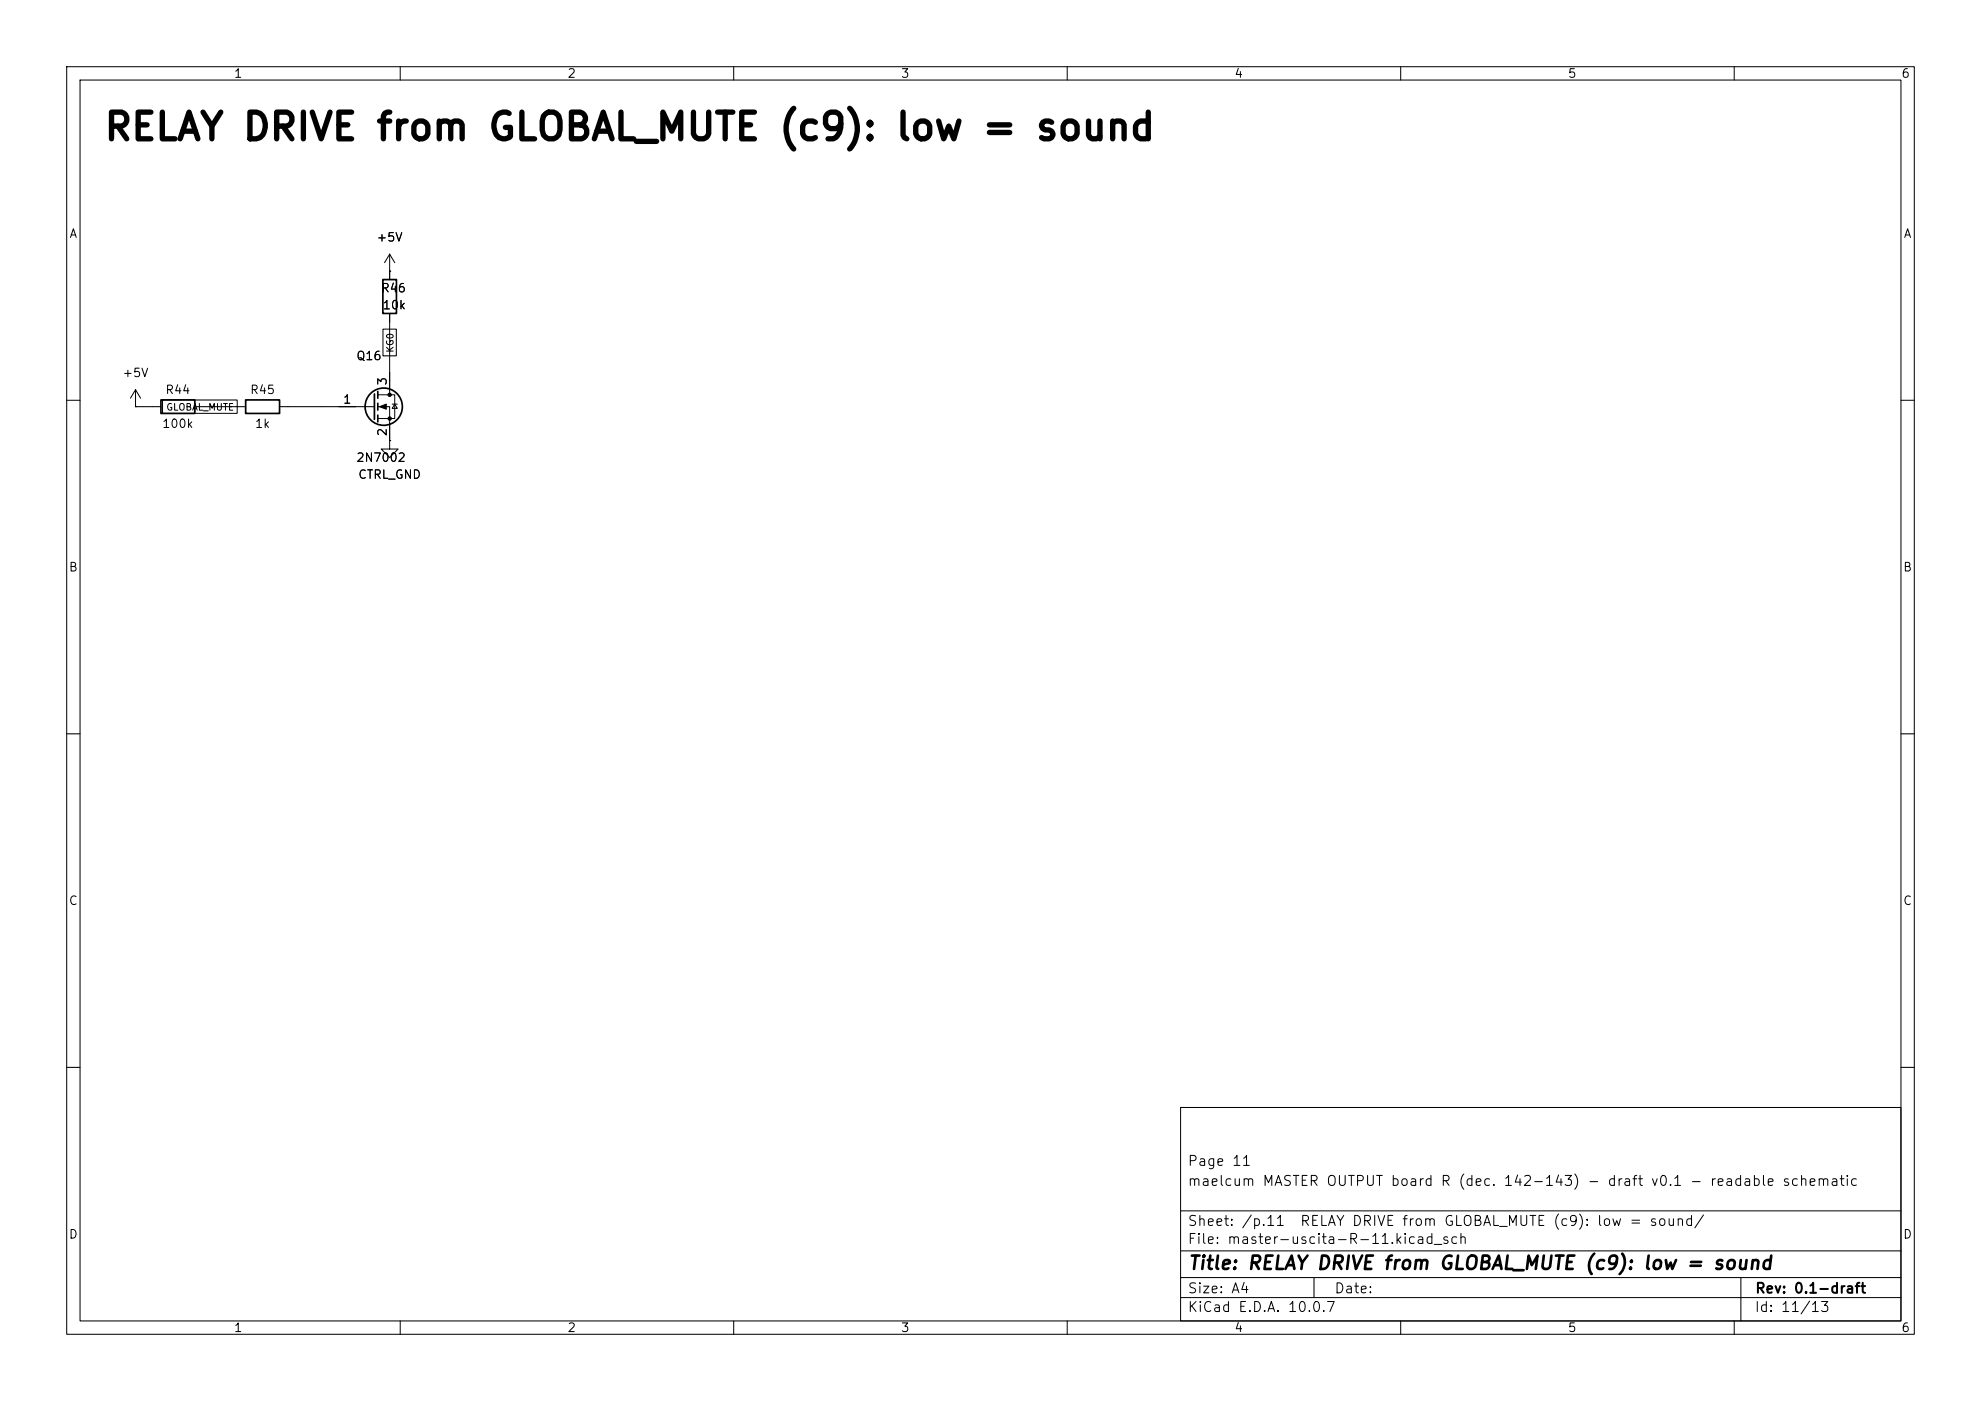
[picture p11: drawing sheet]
(kicad_sch
 (version 20260101)
 (generator "eeschema")
 (generator_version "10.0")
 (paper "A4")
 (title_block
  (title "RELAY DRIVE from GLOBAL_MUTE (c9): low = sound")
  (rev "0.1-draft")
  (comment 1 "maelcum MASTER OUTPUT board R (dec. 142-143) - draft v0.1 - readable schematic")
  (comment 2 "Page 11"))
 (lib_symbols
  (symbol
   "Transistor_FET:2N7002"
   (pin_names
    (offset 0) (hide yes)) (exclude_from_sim no) (in_bom yes) (on_board yes)
   (in_pos_files yes)
   (duplicate_pin_numbers_are_jumpers no)
   (property
    "Reference"
    "Q" (at 5.08 1.905 0) (show_name no) (do_not_autoplace no) (effects (font (size 1.27 1.27)) (justify left)))
   (property
    "Value"
    "2N7002" (at 5.08 0 0) (show_name no) (do_not_autoplace no) (effects (font (size 1.27 1.27)) (justify left)))
   (property
    "Footprint"
    "Package_TO_SOT_SMD:SOT-23" (at 5.08 -1.905 0) (show_name no) (do_not_autoplace no) (hide yes) (effects (font (size 1.27 1.27)
    (italic yes)) (justify left)))
   (property
    "Datasheet"
    "https://www.onsemi.com/pub/Collateral/NDS7002A-D.PDF" (at 5.08 -3.81 0) (show_name no) (do_not_autoplace no) (hide yes) (effects (font (size 1.27 1.27)) (justify left)))
   (property
    "Description"
    "0.115A Id, 60V Vds, N-Channel MOSFET, SOT-23" (at 0 0 0) (show_name no) (do_not_autoplace no) (hide yes) (effects (font (size 1.27 1.27))))
   (property
    "ki_keywords"
    "N-Channel Switching MOSFET" (at 0 0 0) (show_name no) (do_not_autoplace no) (hide yes) (effects (font (size 1.27 1.27))))
   (symbol
    "2N7002_0_1"
    (polyline (pts (xy 0.254 1.905) (xy 0.254 -1.905)) (stroke (width 0.254) (type default)) (fill (type none)))
    (polyline (pts (xy 0.254 0) (xy -2.54 0)) (stroke (width 0) (type default)) (fill (type none)))
    (polyline (pts (xy 0.762 2.286) (xy 0.762 1.27)) (stroke (width 0.254) (type default)) (fill (type none)))
    (polyline (pts (xy 0.762 0.508) (xy 0.762 -0.508)) (stroke (width 0.254) (type default)) (fill (type none)))
    (polyline (pts (xy 0.762 -1.27) (xy 0.762 -2.286)) (stroke (width 0.254) (type default)) (fill (type none)))
    (polyline (pts (xy 0.762 -1.778) (xy 3.302 -1.778) (xy 3.302 1.778) (xy 0.762 1.778)) (stroke (width 0) (type default)) (fill (type none)))
    (polyline (pts (xy 1.016 0) (xy 2.032 0.381) (xy 2.032 -0.381) (xy 1.016 0)) (stroke (width 0) (type default)) (fill (type outline)))
    (circle (center 1.651 0) (radius 2.794) (stroke (width 0.254) (type default)) (fill (type none)))
    (polyline (pts (xy 2.54 2.54) (xy 2.54 1.778)) (stroke (width 0) (type default)) (fill (type none)))
    (circle (center 2.54 1.778) (radius 0.254) (stroke (width 0) (type default)) (fill (type outline)))
    (circle (center 2.54 -1.778) (radius 0.254) (stroke (width 0) (type default)) (fill (type outline)))
    (polyline (pts (xy 2.54 -2.54) (xy 2.54 0) (xy 0.762 0)) (stroke (width 0) (type default)) (fill (type none)))
    (polyline (pts (xy 2.921 0.381) (xy 3.683 0.381)) (stroke (width 0) (type default)) (fill (type none)))
    (polyline (pts (xy 3.302 0.381) (xy 2.921 -0.254) (xy 3.683 -0.254) (xy 3.302 0.381)) (stroke (width 0) (type default)) (fill (type none))))
   (symbol
    "2N7002_1_1"
    (pin
    input
    line (at -5.08 0 0) (length 2.54) (name
    "G" (effects (font (size 1.27 1.27)))) (number
    "1" (effects (font (size 1.27 1.27)))))
    (pin
    passive
    line (at 2.54 -5.08 90) (length 2.54) (name
    "S" (effects (font (size 1.27 1.27)))) (number
    "2" (effects (font (size 1.27 1.27)))))
    (pin
    passive
    line (at 2.54 5.08 270) (length 2.54) (name
    "D" (effects (font (size 1.27 1.27)))) (number
    "3" (effects (font (size 1.27 1.27))))))
   (embedded_fonts no)
   (property
    "ki_fp_filters"
    "SOT?23*" (at 0 0 0) (show_name no) (do_not_autoplace no) (hide yes) (effects (font (size 1.27 1.27)))))
  (symbol
   "Device:R"
   (pin_numbers (hide yes))
   (pin_names
    (offset 0)) (exclude_from_sim no) (in_bom yes) (on_board yes)
   (in_pos_files yes)
   (duplicate_pin_numbers_are_jumpers no)
   (property
    "Reference"
    "R" (at 2.032 0 90) (show_name no) (do_not_autoplace no) (effects (font (size 1.27 1.27))))
   (property
    "Value"
    "R" (at 0 0 90) (show_name no) (do_not_autoplace no) (effects (font (size 1.27 1.27))))
   (property
    "Footprint"
    "" (at -1.778 0 90) (show_name no) (do_not_autoplace no) (hide yes) (effects (font (size 1.27 1.27))))
   (property
    "Datasheet"
    "" (at 0 0 0) (show_name no) (do_not_autoplace no) (hide yes) (effects (font (size 1.27 1.27))))
   (property
    "Description"
    "Resistor" (at 0 0 0) (show_name no) (do_not_autoplace no) (hide yes) (effects (font (size 1.27 1.27))))
   (property
    "ki_keywords"
    "R res resistor" (at 0 0 0) (show_name no) (do_not_autoplace no) (hide yes) (effects (font (size 1.27 1.27))))
   (property
    "ki_fp_filters"
    "R_*" (at 0 0 0) (show_name no) (do_not_autoplace no) (hide yes) (effects (font (size 1.27 1.27))))
   (symbol
    "R_0_1"
    (rectangle (start -1.016 -2.54) (end 1.016 2.54) (stroke (width 0.254) (type default)) (fill (type none))))
   (symbol
    "R_1_1"
    (pin
    passive
    line (at 0 3.81 270) (length 1.27) (name
    "" (effects (font (size 1.27 1.27)))) (number
    "1" (effects (font (size 1.27 1.27)))))
    (pin
    passive
    line (at 0 -3.81 90) (length 1.27) (name
    "" (effects (font (size 1.27 1.27)))) (number
    "2" (effects (font (size 1.27 1.27))))))
   (embedded_fonts no))
  (symbol
   "power:+15V"
   (power global)
   (pin_numbers (hide yes))
   (pin_names
    (offset 0) (hide yes)) (exclude_from_sim no) (in_bom yes) (on_board yes)
   (in_pos_files yes)
   (duplicate_pin_numbers_are_jumpers no)
   (property
    "Reference"
    "#PWR" (at 0 -3.81 0) (show_name no) (do_not_autoplace no) (hide yes) (effects (font (size 1.27 1.27))))
   (property
    "Value"
    "+15V" (at 0 3.556 0) (show_name no) (do_not_autoplace no) (effects (font (size 1.27 1.27))))
   (property
    "Footprint"
    "" (at 0 0 0) (show_name no) (do_not_autoplace no) (hide yes) (effects (font (size 1.27 1.27))))
   (property
    "Datasheet"
    "" (at 0 0 0) (show_name no) (do_not_autoplace no) (hide yes) (effects (font (size 1.27 1.27))))
   (property
    "Description"
    "Power symbol creates a global label with name \"+15V\"" (at 0 0 0) (show_name no) (do_not_autoplace no) (hide yes) (effects (font (size 1.27 1.27))))
   (property
    "ki_keywords"
    "global power" (at 0 0 0) (show_name no) (do_not_autoplace no) (hide yes) (effects (font (size 1.27 1.27))))
   (symbol
    "+15V_0_1"
    (polyline (pts (xy -0.762 1.27) (xy 0 2.54)) (stroke (width 0) (type default)) (fill (type none)))
    (polyline (pts (xy 0 2.54) (xy 0.762 1.27)) (stroke (width 0) (type default)) (fill (type none)))
    (polyline (pts (xy 0 0) (xy 0 2.54)) (stroke (width 0) (type default)) (fill (type none))))
   (symbol
    "+15V_1_1"
    (pin
    power_in
    line (at 0 0 90) (length 0) (name
    "" (effects (font (size 1.27 1.27)))) (number
    "1" (effects (font (size 1.27 1.27))))))
   (embedded_fonts no))
  (symbol
   "power:GND"
   (power global)
   (pin_numbers (hide yes))
   (pin_names
    (offset 0) (hide yes)) (exclude_from_sim no) (in_bom yes) (on_board yes)
   (in_pos_files yes)
   (duplicate_pin_numbers_are_jumpers no)
   (property
    "Reference"
    "#PWR" (at 0 -6.35 0) (show_name no) (do_not_autoplace no) (hide yes) (effects (font (size 1.27 1.27))))
   (property
    "Value"
    "GND" (at 0 -3.81 0) (show_name no) (do_not_autoplace no) (effects (font (size 1.27 1.27))))
   (property
    "Footprint"
    "" (at 0 0 0) (show_name no) (do_not_autoplace no) (hide yes) (effects (font (size 1.27 1.27))))
   (property
    "Datasheet"
    "" (at 0 0 0) (show_name no) (do_not_autoplace no) (hide yes) (effects (font (size 1.27 1.27))))
   (property
    "Description"
    "Power symbol creates a global label with name \"GND\" , ground" (at 0 0 0) (show_name no) (do_not_autoplace no) (hide yes) (effects (font (size 1.27 1.27))))
   (property
    "ki_keywords"
    "global power" (at 0 0 0) (show_name no) (do_not_autoplace no) (hide yes) (effects (font (size 1.27 1.27))))
   (symbol
    "GND_0_1"
    (polyline (pts (xy 0 0) (xy 0 -1.27) (xy 1.27 -1.27) (xy 0 -2.54) (xy -1.27 -1.27) (xy 0 -1.27)) (stroke (width 0) (type default)) (fill (type none))))
   (symbol
    "GND_1_1"
    (pin
    power_in
    line (at 0 0 270) (length 0) (name
    "" (effects (font (size 1.27 1.27)))) (number
    "1" (effects (font (size 1.27 1.27))))))
   (embedded_fonts no)))
 (text
  "RELAY DRIVE from GLOBAL_MUTE (c9): low = sound"
  (exclude_from_sim no)
  (at 15.24 21.59 0)
  (effects (font (size 4 4)
    (bold yes)) (justify left bottom)))
 (symbol
  (lib_id "Transistor_FET:2N7002")
  (at 55.88 60.96 0)
  (unit 1)
  (body_style 1)
  (exclude_from_sim no)
  (in_bom yes)
  (on_board yes)
  (dnp no)
  (property
   "Reference"
   "Q16" (at 53.34 53.34 0) (effects (font (size 1.27 1.27)) (justify left)))
  (property
   "Value"
   "2N7002" (at 53.34 68.58 0) (effects (font (size 1.27 1.27)) (justify left)))
  (property
   "Footprint"
   "Package_TO_SOT_SMD:SOT-23" (at 55.88 60.96 0) (effects (font (size 1.27 1.27)) (justify left) (hide yes)))
  (property
   "Datasheet"
   "" (at 55.88 60.96 0) (effects (font (size 1.27 1.27)) (justify left) (hide yes)))
  (property
   "Nota"
   "inverte c9: c9 alto (muto) -> relè diseccitati" (at 55.88 60.96 0) (effects (font (size 1.27 1.27)) (justify left) (hide yes)))
  (pin
   "1")
  (pin
   "2")
  (pin
   "3")
  (instances (project
    "master-uscita-R" (path
    "/a03d75d9-c086-5d22-bb07-49a8f0893e16/7e1e90ab-a517-5691-ba08-46fc9fb3558e" (reference "Q16") (unit 1)))))
 (wire
  (pts (xy 50.8 60.96) (xy 48.26 60.96))
  (stroke (width 0) (type default)))
 (symbol
  (lib_id "Device:R")
  (at 39.37 60.96 90)
  (unit 1)
  (body_style 1)
  (exclude_from_sim no)
  (in_bom yes)
  (on_board yes)
  (dnp no)
  (property
   "Reference"
   "R45" (at 39.37 58.42 90) (effects (font (size 1.27 1.27))))
  (property
   "Value"
   "1k" (at 39.37 63.5 90) (effects (font (size 1.27 1.27))))
  (property
   "Footprint"
   "Resistor_SMD:R_0805_2012Metric" (at 39.37 60.96 0) (effects (font (size 1.27 1.27)) (justify left) (hide yes)))
  (property
   "Datasheet"
   "" (at 39.37 60.96 0) (effects (font (size 1.27 1.27)) (justify left) (hide yes)))
  (pin
   "1")
  (pin
   "2")
  (instances (project
    "master-uscita-R" (path
    "/a03d75d9-c086-5d22-bb07-49a8f0893e16/7e1e90ab-a517-5691-ba08-46fc9fb3558e" (reference "R45") (unit 1)))))
 (symbol
  (lib_id "Device:R")
  (at 26.67 60.96 270)
  (unit 1)
  (body_style 1)
  (exclude_from_sim no)
  (in_bom yes)
  (on_board yes)
  (dnp no)
  (property
   "Reference"
   "R44" (at 26.67 58.42 90) (effects (font (size 1.27 1.27))))
  (property
   "Value"
   "100k" (at 26.67 63.5 90) (effects (font (size 1.27 1.27))))
  (property
   "Footprint"
   "Resistor_SMD:R_0805_2012Metric" (at 26.67 60.96 0) (effects (font (size 1.27 1.27)) (justify left) (hide yes)))
  (property
   "Datasheet"
   "" (at 26.67 60.96 0) (effects (font (size 1.27 1.27)) (justify left) (hide yes)))
  (property
   "Nota"
   "pull-up come negli altri moduli: master assente = muto" (at 26.67 60.96 0) (effects (font (size 1.27 1.27)) (justify left) (hide yes)))
  (pin
   "1")
  (pin
   "2")
  (instances (project
    "master-uscita-R" (path
    "/a03d75d9-c086-5d22-bb07-49a8f0893e16/7e1e90ab-a517-5691-ba08-46fc9fb3558e" (reference "R44") (unit 1)))))
 (wire
  (pts (xy 48.26 60.96) (xy 43.18 60.96))
  (stroke (width 0) (type default)))
 (wire
  (pts (xy 35.56 60.96) (xy 30.48 60.96))
  (stroke (width 0) (type default)))
 (wire
  (pts (xy 22.86 60.96) (xy 20.32 60.96))
  (stroke (width 0) (type default)))
 (symbol
  (lib_id "power:+15V")
  (at 20.32 60.96 0)
  (unit 1)
  (body_style 1)
  (exclude_from_sim no)
  (in_bom yes)
  (on_board yes)
  (dnp no)
  (property
   "Reference"
   "#PWR001" (at 20.32 60.96 0) (effects (font (size 1.27 1.27)) (justify left) (hide yes)))
  (property
   "Value"
   "+5V" (at 20.32 55.88 0) (effects (font (size 1.27 1.27))))
  (property
   "Footprint"
   "" (at 20.32 60.96 0) (effects (font (size 1.27 1.27)) (justify left) (hide yes)))
  (property
   "Datasheet"
   "" (at 20.32 60.96 0) (effects (font (size 1.27 1.27)) (justify left) (hide yes)))
  (pin
   "1")
  (instances (project
    "master-uscita-R" (path
    "/a03d75d9-c086-5d22-bb07-49a8f0893e16/7e1e90ab-a517-5691-ba08-46fc9fb3558e" (reference "#PWR001") (unit 1)))))
 (symbol
  (lib_id "power:GND")
  (at 58.42 66.04 0)
  (unit 1)
  (body_style 1)
  (exclude_from_sim no)
  (in_bom yes)
  (on_board yes)
  (dnp no)
  (property
   "Reference"
   "#PWR002" (at 58.42 66.04 0) (effects (font (size 1.27 1.27)) (justify left) (hide yes)))
  (property
   "Value"
   "CTRL_GND" (at 58.42 71.12 0) (effects (font (size 1.27 1.27))))
  (property
   "Footprint"
   "" (at 58.42 66.04 0) (effects (font (size 1.27 1.27)) (justify left) (hide yes)))
  (property
   "Datasheet"
   "" (at 58.42 66.04 0) (effects (font (size 1.27 1.27)) (justify left) (hide yes)))
  (pin
   "1")
  (instances (project
    "master-uscita-R" (path
    "/a03d75d9-c086-5d22-bb07-49a8f0893e16/7e1e90ab-a517-5691-ba08-46fc9fb3558e" (reference "#PWR002") (unit 1)))))
 (wire
  (pts (xy 58.42 55.88) (xy 58.42 53.34))
  (stroke (width 0) (type default)))
 (symbol
  (lib_id "Device:R")
  (at 58.42 44.45 180)
  (unit 1)
  (body_style 1)
  (exclude_from_sim no)
  (in_bom yes)
  (on_board yes)
  (dnp no)
  (property
   "Reference"
   "R46" (at 60.96 43.18 0) (effects (font (size 1.27 1.27)) (justify left)))
  (property
   "Value"
   "10k" (at 60.96 45.72 0) (effects (font (size 1.27 1.27)) (justify left)))
  (property
   "Footprint"
   "Resistor_SMD:R_0805_2012Metric" (at 58.42 44.45 0) (effects (font (size 1.27 1.27)) (justify left) (hide yes)))
  (property
   "Datasheet"
   "" (at 58.42 44.45 0) (effects (font (size 1.27 1.27)) (justify left) (hide yes)))
  (pin
   "1")
  (pin
   "2")
  (instances (project
    "master-uscita-R" (path
    "/a03d75d9-c086-5d22-bb07-49a8f0893e16/7e1e90ab-a517-5691-ba08-46fc9fb3558e" (reference "R46") (unit 1)))))
 (wire
  (pts (xy 58.42 53.34) (xy 58.42 48.26))
  (stroke (width 0) (type default)))
 (symbol
  (lib_id "power:+15V")
  (at 58.42 40.64 0)
  (unit 1)
  (body_style 1)
  (exclude_from_sim no)
  (in_bom yes)
  (on_board yes)
  (dnp no)
  (property
   "Reference"
   "#PWR003" (at 58.42 40.64 0) (effects (font (size 1.27 1.27)) (justify left) (hide yes)))
  (property
   "Value"
   "+5V" (at 58.42 35.56 0) (effects (font (size 1.27 1.27))))
  (property
   "Footprint"
   "" (at 58.42 40.64 0) (effects (font (size 1.27 1.27)) (justify left) (hide yes)))
  (property
   "Datasheet"
   "" (at 58.42 40.64 0) (effects (font (size 1.27 1.27)) (justify left) (hide yes)))
  (pin
   "1")
  (instances (project
    "master-uscita-R" (path
    "/a03d75d9-c086-5d22-bb07-49a8f0893e16/7e1e90ab-a517-5691-ba08-46fc9fb3558e" (reference "#PWR003") (unit 1)))))
 (global_label
  "GLOBAL_MUTE"
  (shape passive)
  (at 35.56 60.96 180)
  (fields_autoplaced yes)
  (effects (font (size 1 1)) (justify right)))
 (global_label
  "KG0"
  (shape passive)
  (at 58.42 53.34 90)
  (fields_autoplaced yes)
  (effects (font (size 1 1)) (justify left))))
